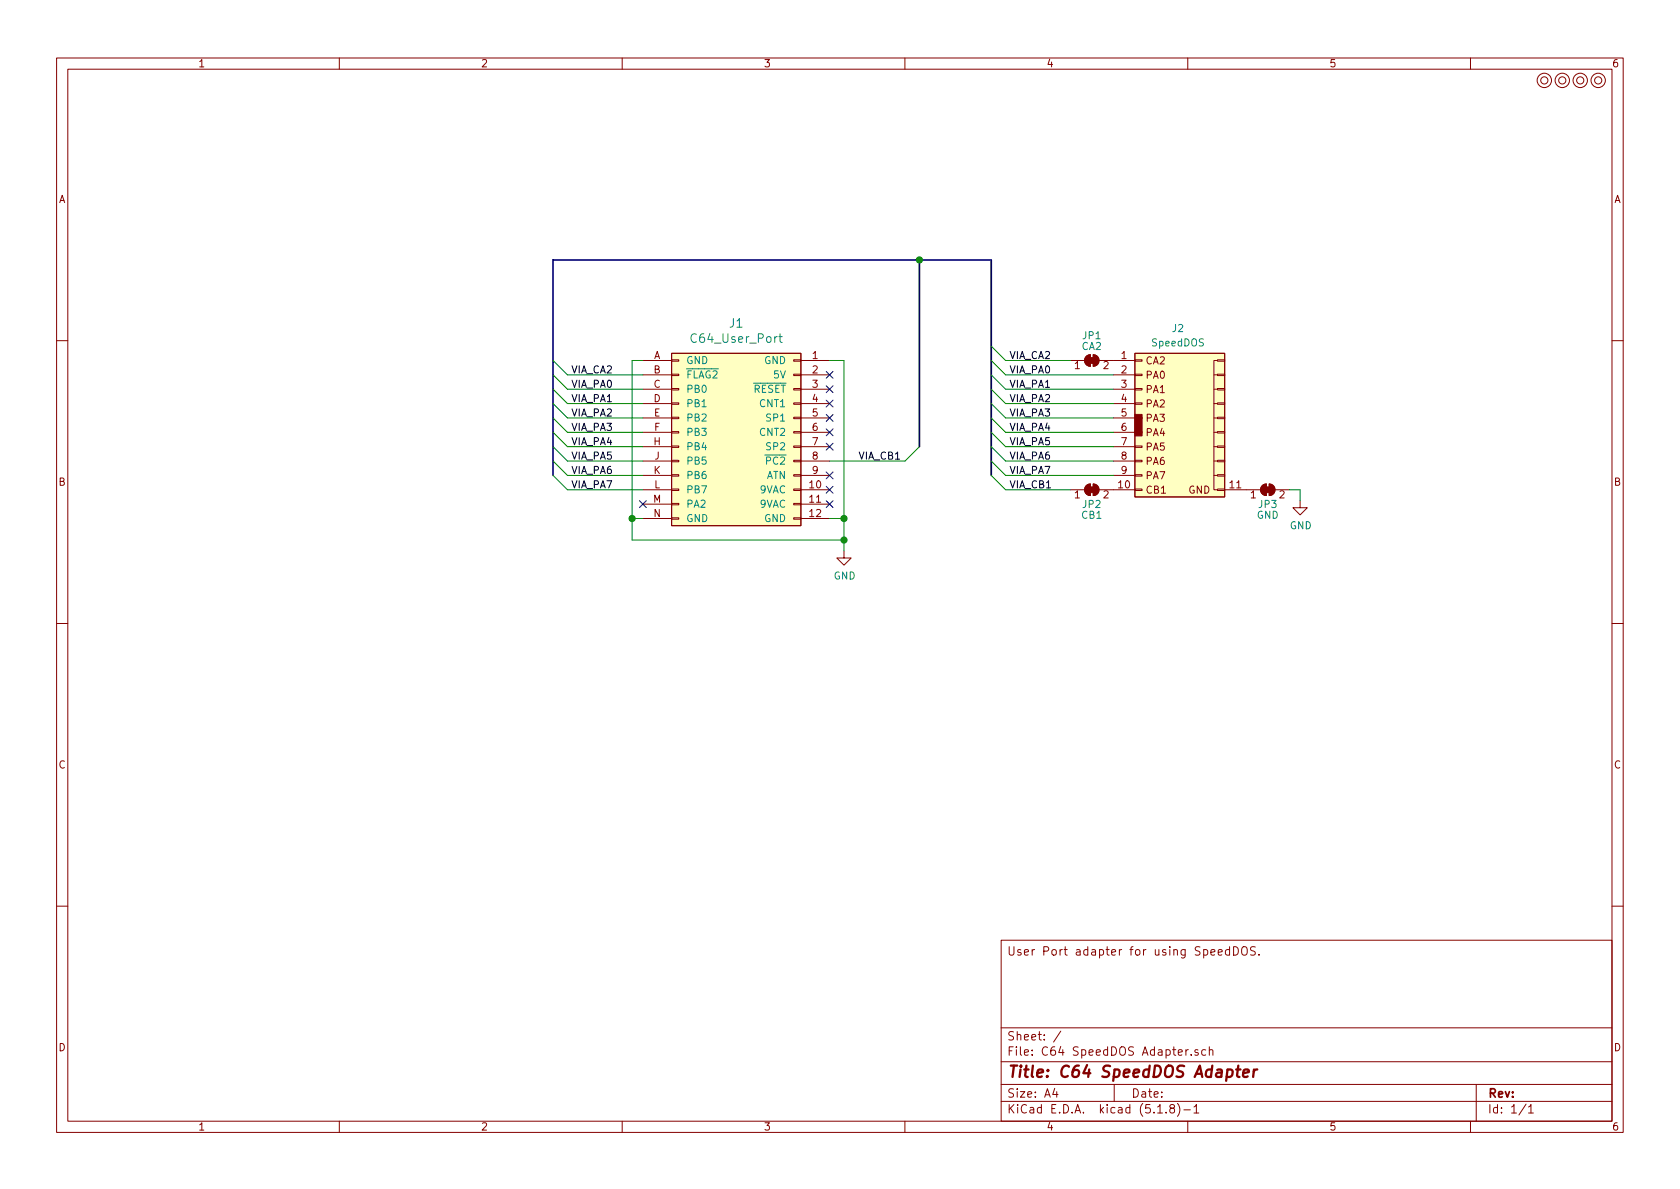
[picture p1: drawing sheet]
<svg xmlns="http://www.w3.org/2000/svg" width="297mm" height="210mm" viewBox="0 0 297 210" stroke-linecap="round" stroke-linejoin="round" font-family="sans-serif">
<g fill="none" stroke="#840000" stroke-width=".18">
<path d="M10 10.3h277v189.9h-277zM12 12.2h273v186.1h-273zM60 10.3v1.9M110 10.3v1.9M160 10.3v1.9M210 10.3v1.9M260 10.3v1.9M10 60.2h2M113.7 79h5M113.7 76.4h5M113.7 73.9h5M113.7 71.4h5"/>
<path d="M113.7 68.8h5M113.7 66.3h5M113.7 63.7h5M118.7 62.5h22.9v30.5h-22.9zM118.7 78.9h1.3v.2h-1.3zM118.7 76.3h1.3v.3h-1.3zM118.7 73.8h1.3v.2h-1.3zM118.7 71.2h1.3v.3h-1.3zM118.7 68.7h1.3v.3h-1.3zM118.7 66.2h1.3v.2h-1.3zM118.7 63.6h1.3v.3h-1.3zM140.3 78.9h1.3v.2h-1.3z"/>
<path d="M140.3 76.3h1.3v.3h-1.3zM140.3 73.8h1.3v.2h-1.3zM140.3 71.2h1.3v.3h-1.3zM140.3 68.7h1.3v.3h-1.3zM140.3 66.2h1.3v.2h-1.3zM140.3 63.6h1.3v.3h-1.3zM141.6 79h5.1M141.6 76.4h5.1M141.6 73.9h5.1M141.6 71.4h5.1M141.6 68.8h5.1M141.6 66.3h5.1"/>
<path d="M141.6 63.7h5.1M189.2 63.7h2.6M192 63.1l.4-.3 .4-.1v2.1a1.03 1.03 0 0 1-.9-.6 1.03 1.03 0 0 1 .1-1.1zM193.3 62.7a1.02 1.02 0 0 1 1 1 1.02 1.02 0 0 1-1 1.1zM194.3 63.7h6.4M196.8 79h3.9M196.8 76.4h3.9M196.8 73.9h3.9M196.8 71.4h3.9M196.8 68.8h3.9M196.8 66.3h3.9M200.7 62.5h15.8v25.4h-15.8z"/>
<path d="M200.7 78.9h1.2v.2h-1.2zM200.7 76.3h1.2v.3h-1.2zM200.7 73.8h1.2v.2h-1.2zM200.7 71.2h1.2v.3h-1.2zM200.7 68.7h1.2v.3h-1.2zM200.7 66.2h1.2v.2h-1.2zM200.7 63.6h1.2v.3h-1.2zM214.6 79h.7M214.6 76.4h.7M214.6 73.9h.7M214.6 71.4h.7M214.6 68.8h.7"/>
<path d="M214.6 66.3h.7M215.3 78.9h1.2v.2h-1.2zM215.3 76.3h1.2v.3h-1.2zM215.3 73.8h1.2v.2h-1.2zM215.3 71.2h1.2v.3h-1.2zM215.3 68.7h1.2v.3h-1.2zM215.3 66.2h1.2v.2h-1.2zM215.3 63.6h1.2v.3h-1.2zM215.3 63.7h-.7v22.9h.7M285 60.2h2M113.7 84.1h5M113.7 81.5h5"/>
<path d="M113.7 86.6h5M113.7 89.1h5M113.7 91.7h5M118.7 91.6h1.3v.2h-1.3zM118.7 89h1.3v.3h-1.3zM118.7 86.5h1.3v.2h-1.3zM118.7 83.9h1.3v.3h-1.3zM118.7 81.4h1.3v.3h-1.3zM140.3 91.6h1.3v.2h-1.3zM140.3 89h1.3v.3h-1.3zM140.3 86.5h1.3v.2h-1.3zM140.3 83.9h1.3v.3h-1.3z"/>
<path d="M140.3 81.4h1.3v.3h-1.3zM141.6 84.1h5.1M141.6 81.5h5.1M141.6 86.6h5.1M141.6 89.1h5.1M141.6 91.7h5.1M149.2 97.4v1.3h1.3l-1.3 1.2-1.2-1.2h1.2M189.2 86.6h2.6M192 85.9l.4-.3h.4v2a1.03 1.03 0 0 1-.9-.6 1.03 1.03 0 0 1 .1-1.1zM193.3 85.6a1.02 1.02 0 0 1 1 1 1.02 1.02 0 0 1-1 1zM194.3 86.6h6.4M196.8 84.1h3.9"/>
<path d="M196.8 81.5h3.9M200.7 86.5h1.2v.2h-1.2zM200.7 83.9h1.2v.3h-1.2zM200.7 81.4h1.2v.3h-1.2zM214.6 84.1h.7M214.6 81.5h.7M215.3 86.5h1.2v.2h-1.2zM215.3 83.9h1.2v.3h-1.2zM215.3 81.4h1.2v.3h-1.2zM216.5 86.6h6.4M223.1 85.9l.4-.3h.4v2a1.03 1.03 0 0 1-.9-.6 1.03 1.03 0 0 1 .1-1.1zM224.4 85.6a1.02 1.02 0 0 1 1 1 1.02 1.02 0 0 1-1 1z"/>
<path d="M225.4 86.6h2.6M229.9 88.5v1.3h1.2l-1.2 1.3-1.3-1.3h1.3M10 110.3h2M285 110.3h2M10 160.2h2M177 166.3h108v32h-108zM215.4 168.4l.7-.1-.1-.3-.4-.1-.2 .2 .1 .7h.5M217.4 168l-.4-.1-.3 .3v.6l.3 .1 .4-.1M217.4 167.4v1.5M218.1 167.4a.75 .75 0 0 1 .9 .8 .75 .75 0 0 1-.9 .7zM219.7 167.5a.5 .5 0 0 1 .6-.1 .5 .5 0 0 1 .2 .5v.5a.5 .5 0 0 1-.5 .5 .5 .5 0 0 1-.5-.5v-.5zM221.9 167.5l-.5-.1-.3 .3 .1 .3 .7 .3v.5l-.2 .1-.6-.1"/>
<path d="M222.6 168.8v.1M285 160.2h2M60 198.3v1.9M110 198.3v1.9M160 198.3v1.9M177 194.8h108M177 191.8h108M177 187.8h108M177 181.8h108M186.5 192.5l-.4 1h1M186.8 193v1M187.6 182.3l-1.3 2"/>
<path d="M197 191.8v3M204.7 196.8h.8M206.2 196.7v.1M207.1 196l-.3-.3 .2-.3a.48 .48 0 0 1 .6 .1l-.1 .4a.52 .52 0 0 0-.6 .2 .52 .52 0 0 0 .1 .6l.4 .1 .2-.1 .1-.4-.3-.3M208.2 195.1a1.71 1.71 0 0 1 0 2.3M209.3 196.3h1.2M210 198.3v1.9M210.1 185.6l-.4 .3M210.6 186.5v.1M211.1 195.8l.4-.5v1.5M211.1 196.8h.9M211.8 185.7l-.3-.1-.2 .2v.2l.5 .2v.3h-.5"/>
<path d="M213.2 185.7l-.4-.1-.3 .3 .1 .6h.6M213.8 185.7l.2-.1 .4 .1 .1 .9M213.8 185.1v1.5M260 198.3v1.9M261 191.8v6.5M269.8 195.2l-1.2 2M270.3 195.8l.4-.5v1.5M270.3 196.8h.8"/>
<circle cx="273" cy="14.2" r=".63"/>
<circle cx="273.1" cy="14.2" r="1.27"/>
<circle cx="276.2" cy="14.2" r=".63"/>
<circle cx="276.2" cy="14.2" r="1.27"/>
<circle cx="279.4" cy="14.2" r=".63"/>
<circle cx="279.4" cy="14.2" r="1.27"/>
<circle cx="282.6" cy="14.2" r=".63"/>
<circle cx="282.6" cy="14.2" r="1.27"/>
</g>
<path d="M218.6 189.1h.7M218.9 188.4l-.2 1.8 .1 .1 .4 .1M219.8 189.8l1-.2v-.4l-.6-.1-.3 .3-.1 .9 .2 .1 .6-.1M221.7 189.1l-.1 1.3M222.3 189.1a.55 .55 0 0 0-.6 .4" fill="none" stroke="#840000" stroke-width=".41"/>
<g fill="#ffffc2" stroke="#ffffc2" stroke-width=".18">
<path d="M200.7 62.5h15.8v25.4h-15.8z"/>
<path d="M118.7 62.5h22.9v30.5h-22.9z"/>
</g>
<g fill="#840000" stroke="#840000" stroke-width=".18">
<path d="M200.7 73.3h1.2v3.8h-1.2z"/>
<path d="M192 63.1l.4-.3 .4-.1v2.1a1.03 1.03 0 0 1-.9-.6 1.03 1.03 0 0 1 .1-1.1z"/>
<path d="M193.3 62.7a1.02 1.02 0 0 1 1 1 1.02 1.02 0 0 1-1 1.1z"/>
<path d="M192.5 63.2h1v1.1h-1z"/>
<path d="M192 85.9l.4-.3h.4v2a1.03 1.03 0 0 1-.9-.6 1.03 1.03 0 0 1 .1-1.1z"/>
<path d="M193.3 85.6a1.02 1.02 0 0 1 1 1 1.02 1.02 0 0 1-1 1z"/>
<path d="M192.5 86.1h1v1h-1z"/>
<path d="M223.1 85.9l.4-.3h.4v2a1.03 1.03 0 0 1-.9-.6 1.03 1.03 0 0 1 .1-1.1z"/>
<path d="M224.4 85.6a1.02 1.02 0 0 1 1 1 1.02 1.02 0 0 1-1 1z"/>
<path d="M223.6 86.1h1.1v1h-1.1z"/>
</g>
<path d="M137.7 59.5h.6M137.9 59v1.3l.1 .2h.3" fill="none" stroke="#008484" stroke-width=".18"/>
<path d="M162.6 46v33M97.8 84.1v-38.1h77.5v38.1" fill="none" stroke="#000084" stroke-width=".3"/>
<g fill="none" stroke="#008400" stroke-width=".18">
<path d="M97.8 71.4l2.5 2.5h13.4M97.8 63.7l2.5 2.6h13.4M97.8 66.3l2.5 2.5h13.4M97.8 68.8l2.5 2.6h13.4M97.8 79l2.5 2.5h13.4M97.8 76.4l2.5 2.6h13.4M97.8 73.9l2.5 2.5h13.4M113.7 63.7h-1.9v31.8h37.4M146.7 63.7h2.5v33.7M162.6 79l-2.6 2.5h-13.3M175.3 71.4l2.5 2.5h19M175.3 63.7l2.5 2.6h19"/>
<path d="M175.3 66.3l2.5 2.5h19M175.3 68.8l2.5 2.6h19M175.3 79l2.5 2.5h19M175.3 76.4l2.5 2.6h19M175.3 73.9l2.5 2.5h19M175.3 61.2l2.5 2.5h11.4M97.8 84.1l2.5 2.5h13.4M97.8 81.5l2.5 2.6h13.4M111.8 91.7h1.9M146.7 91.7h2.5M175.3 84.1l2.5 2.5h11.4M175.3 81.5l2.5 2.6h19"/>
<path d="M228 86.6h1.9v1.9"/>
</g>
<g fill="#008400" stroke="#008400" stroke-width=".25">
<circle cx="149.2" cy="91.7" r=".51"/>
<circle cx="111.8" cy="91.7" r=".51"/>
<circle cx="149.2" cy="95.5" r=".51"/>
<circle cx="162.6" cy="46" r=".51"/>
</g>
<g fill="none" stroke="#000084" stroke-width=".18">
<path d="M146.1 73.3l1.2 1.2M146.1 65.7l1.2 1.2M146.1 78.4l1.2 1.2M146.1 75.8l1.2 1.3M146.1 68.2l1.2 1.2M146.1 70.8l1.2 1.2M147.3 73.3l-1.2 1.2M147.3 65.7l-1.2 1.2M147.3 78.4l-1.2 1.2M147.3 75.8l-1.2 1.3M147.3 68.2l-1.2 1.2M147.3 70.8l-1.2 1.2"/>
<path d="M113.1 88.5l1.2 1.3M114.3 88.5l-1.2 1.3M146.1 88.5l1.2 1.3M146.1 86l1.2 1.2M146.1 83.5l1.2 1.2M147.3 88.5l-1.2 1.3M147.3 86l-1.2 1.2M147.3 83.5l-1.2 1.2"/>
</g>
<text font-size="2.8" fill="#840000" x="178" y="190.5">Title: C64 SpeedDOS Adapter</text>
<g font-size="2.1" fill="#008484">
<text x="129" y="57.9">J1</text>
<text x="122.6" y="60.6">C64_User_Port</text>
</g>
<g font-size="2.1" fill="#840000">
<text x="178" y="169">User Port adapter for using SpeedDOS.</text>
<text x="178" y="184">Sheet: /</text>
<text x="178" y="186.7">File: C64 SpeedDOS Adapter.sch</text>
<text x="178" y="196.9">KiCad E.D.A. kicad (5.1.8)-1</text>
<text x="178" y="194.1">Size: A4</text>
<text x="200" y="194.1">Date:</text>
<text x="263" y="194.1">Rev:</text>
<text x="263" y="196.9">Id: 1/1</text>
</g>
<g font-size="1.8" fill="#840000">
<text x="35" y="11.9">1</text>
<text x="85" y="11.9">2</text>
<text x="135" y="11.9">3</text>
<text x="185" y="11.9">4</text>
<text x="235" y="11.9">5</text>
<text x="285" y="11.9">6</text>
<text x="10.4" y="35.9">A</text>
<text x="285.4" y="35.9">A</text>
<text x="115.6" y="63.5">A</text>
<text x="143.7" y="63.5">1</text>
<text x="190" y="65.3">1</text>
<text x="195.1" y="65.3">2</text>
<text x="198.3" y="63.5">1</text>
<text x="202.6" y="64.4">CA2</text>
<text x="115.6" y="66">B</text>
<text x="115.6" y="68.6">C</text>
<text x="115.6" y="71.1">D</text>
<text x="143.7" y="66">2</text>
<text x="143.7" y="68.6">3</text>
<text x="143.7" y="71.1">4</text>
<text x="198.3" y="66">2</text>
<text x="198.3" y="68.6">3</text>
<text x="198.3" y="71.1">4</text>
<text x="202.6" y="67">PA0</text>
<text x="202.6" y="69.5">PA1</text>
<text x="115.6" y="73.7">E</text>
<text x="115.7" y="76.2">F</text>
<text x="143.7" y="73.7">5</text>
<text x="143.7" y="76.2">6</text>
<text x="198.3" y="73.7">5</text>
<text x="198.3" y="76.2">6</text>
<text x="202.6" y="72.1">PA2</text>
<text x="202.6" y="74.6">PA3</text>
<text x="202.6" y="77.1">PA4</text>
<text x="115.6" y="78.7">H</text>
<text x="115.6" y="83.8">K</text>
<text x="115.7" y="81.3">J</text>
<text x="143.7" y="78.7">7</text>
<text x="143.7" y="81.3">8</text>
<text x="143.7" y="83.8">9</text>
<text x="198.3" y="78.7">7</text>
<text x="198.3" y="81.3">8</text>
<text x="198.3" y="83.8">9</text>
<text x="202.6" y="79.7">PA5</text>
<text x="202.6" y="82.2">PA6</text>
<text x="10.4" y="85.9">B</text>
<text x="115.5" y="88.9">M</text>
<text x="115.7" y="86.4">L</text>
<text x="143.2" y="86.4">10</text>
<text x="143.2" y="88.9">11</text>
<text x="190" y="88.1">1</text>
<text x="195.1" y="88.1">2</text>
<text x="197.8" y="86.4">10</text>
<text x="202.6" y="84.8">PA7</text>
<text x="202.7" y="87.3">CB1</text>
<text x="210.1" y="87.3">GND</text>
<text x="217.5" y="86.4">11</text>
<text x="221.1" y="88.1">1</text>
<text x="226.2" y="88.1">2</text>
<text x="285.4" y="85.9">B</text>
<text x="115.6" y="91.4">N</text>
<text x="143.2" y="91.4">12</text>
<text x="10.4" y="135.9">C</text>
<text x="285.4" y="135.9">C</text>
<text x="10.4" y="185.9">D</text>
<text x="285.4" y="185.9">D</text>
<text x="35" y="199.9">1</text>
<text x="85" y="199.9">2</text>
<text x="135" y="199.9">3</text>
<text x="185" y="199.9">4</text>
<text x="235" y="199.9">5</text>
<text x="285" y="199.9">6</text>
</g>
<g font-size="1.8" fill="#008484">
<text x="191.5" y="60">JP1</text>
<text x="207.3" y="58.7">J2</text>
<text x="121.3" y="64.4">GND</text>
<text x="135.1" y="64.4">GND</text>
<text x="191.3" y="61.9">CA2</text>
<text x="203.7" y="61.3">SpeedDOS</text>
<text x="121.3" y="66.9">FLAG2</text>
<text x="121.3" y="69.5">PB0</text>
<text x="133.2" y="69.5">RESET</text>
<text x="136.9" y="66.9">5V</text>
<text x="121.3" y="72">PB1</text>
<text x="121.3" y="74.5">PB2</text>
<text x="121.3" y="77.1">PB3</text>
<text x="134.4" y="72">CNT1</text>
<text x="134.4" y="77.1">CNT2</text>
<text x="135.7" y="74.5">SP1</text>
<text x="121.3" y="79.6">PB4</text>
<text x="121.3" y="82.2">PB5</text>
<text x="135.6" y="82.2">PC2</text>
<text x="135.7" y="79.6">SP2</text>
<text x="121.3" y="84.7">PB6</text>
<text x="121.3" y="87.2">PB7</text>
<text x="121.3" y="89.8">PA2</text>
<text x="134.3" y="87.2">9VAC</text>
<text x="134.3" y="89.8">9VAC</text>
<text x="135.4" y="84.7">ATN</text>
<text x="191.5" y="89.8">JP2</text>
<text x="222.6" y="89.8">JP3</text>
<text x="121.3" y="92.3">GND</text>
<text x="135.1" y="92.3">GND</text>
<text x="191.3" y="91.7">CB1</text>
<text x="222.2" y="91.7">GND</text>
<text x="228" y="93.6">GND</text>
<text x="147.4" y="102.5">GND</text>
</g>
<g font-size="1.8">
<text x="178.4" y="63.5">VIA_CA2</text>
<text x="101" y="66">VIA_CA2</text>
<text x="101" y="68.6">VIA_PA0</text>
<text x="101" y="71.1">VIA_PA1</text>
<text x="178.4" y="66">VIA_PA0</text>
<text x="178.4" y="68.6">VIA_PA1</text>
<text x="178.4" y="71.1">VIA_PA2</text>
<text x="101" y="73.7">VIA_PA2</text>
<text x="101" y="76.2">VIA_PA3</text>
<text x="178.4" y="73.7">VIA_PA3</text>
<text x="178.4" y="76.2">VIA_PA4</text>
<text x="101" y="78.7">VIA_PA4</text>
<text x="101" y="81.3">VIA_PA5</text>
<text x="101" y="83.8">VIA_PA6</text>
<text x="151.9" y="81.3">VIA_CB1</text>
<text x="178.4" y="78.7">VIA_PA5</text>
<text x="178.4" y="83.8">VIA_PA7</text>
<text x="178.4" y="81.3">VIA_PA6</text>
<text x="101" y="86.4">VIA_PA7</text>
<text x="178.4" y="86.4">VIA_CB1</text>
</g>
</svg>
